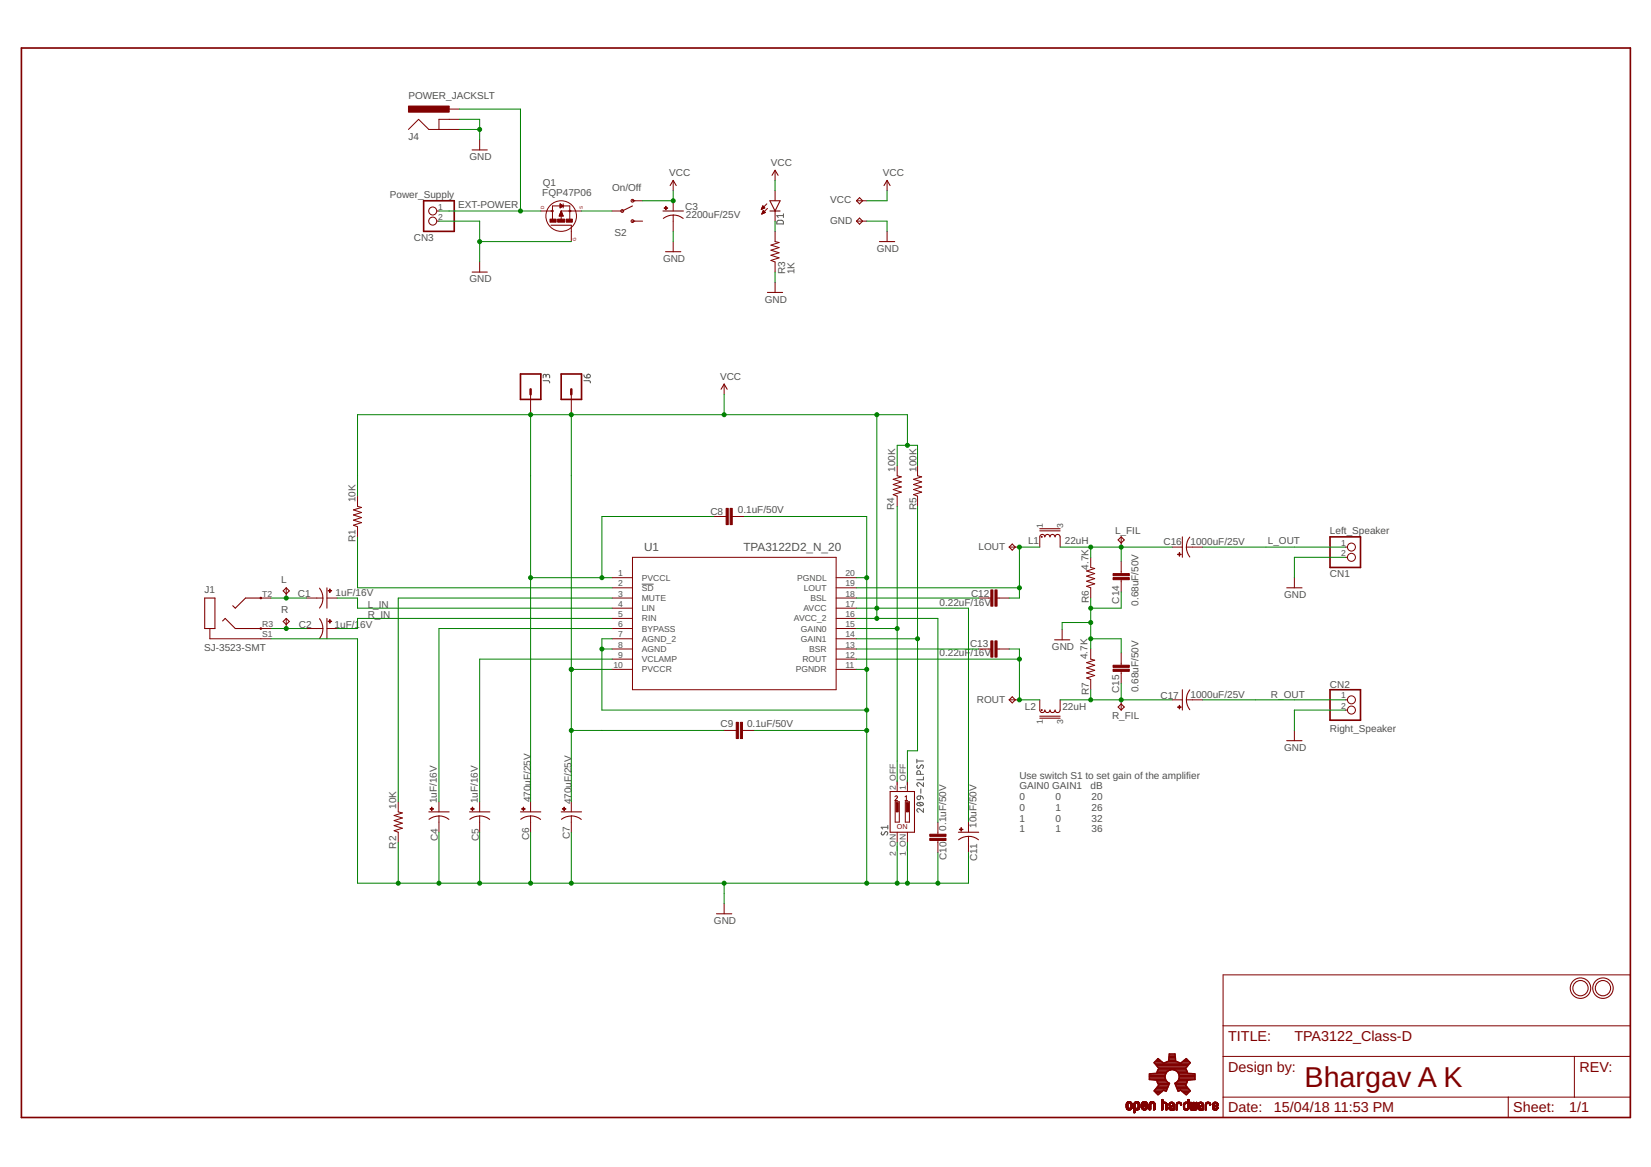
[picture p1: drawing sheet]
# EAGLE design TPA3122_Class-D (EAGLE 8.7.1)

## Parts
C1  1uF/16V  CPOL-USE2.5-5  [E2,5-5]
C2  1uF/16V  CPOL-USE2.5-5  [E2,5-5]
C3  2200uF/25V  CPOL-USE5-13  [E5-13]
C4  1uF/16V  CPOL-USE2.5-5  [E2,5-5]
C5  1uF/16V  CPOL-USE2.5-5  [E2,5-5]
C6  470uF/25V  CPOL-USE5-10.5  [E5-10,5]
C7  470uF/25V  CPOL-USE5-10.5  [E5-10,5]
C8  0.1uF/50V  C-EU050-024X044  [C050-024X044]
C9  0.1uF/50V  C-EU050-024X044  [C050-024X044]
C10  0.1uF/50V  C-EU050-024X044  [C050-024X044]
C11  10uF/50V  CPOL-USE2.5-5  [E2,5-5]
C12  0.22uF/16V  C-EU050-024X044  [C050-024X044]
C13  0.22uF/16V  C-EU050-024X044  [C050-024X044]
C14  0.68uF/50V  C-EU050-024X044  [C050-024X044]
C15  0.68uF/50V  C-EU050-024X044  [C050-024X044]
C16  1000uF/25V  CPOL-USE5-10.5  [E5-10,5]
C17  1000uF/25V  CPOL-USE5-10.5  [E5-10,5]
CN1  Left_Speaker  JST_2PIN-THM  [JST-PH-2-THM]
CN2  Right_Speaker  JST_2PIN-THM  [JST-PH-2-THM]
CN3  Power_Supply  JST_2PIN-THM  [JST-PH-2-THM]
D1  LED3MM  [LED_3MM]
GND  TPB2,54  [B2,54]
J1  SJ-3523-SMT  [SJ-3523-SMT]
J3  CONN_01  [1X01]
J4  POWER_JACKSLT  [POWER_JACK_SLOT]
J6  CONN_01  [1X01]
L  TPB2,54  [B2,54]
L1  22uH  MURATA_1200RS  [MURATA_1200RS]
L2  22uH  MURATA_1200RS  [MURATA_1200RS]
L_FIL  TPB2,54  [B2,54]
LOGO1  OSHW-LOGOM  [OSHW-LOGO-M]
LOUT  TPB2,54  [B2,54]
Q1  FQP47P06  [TO220]
R  TPB2,54  [B2,54]
R1  10K  R-US_0309/10  [0309/10]
R2  10K  R-US_0309/10  [0309/10]
R3  1K  R-US_0309/10  [0309/10]
R4  100K  R-US_0309/10  [0309/10]
R5  100K  R-US_0309/10  [0309/10]
R6  4.7K  R-US_0309/10  [0309/10]
R7  4.7K  R-US_0309/10  [0309/10]
R_FIL  TPB2,54  [B2,54]
ROUT  TPB2,54  [B2,54]
S1  209-2LPST  [209-2LPST]
S2  SWITCH-SPDTPTH  [SWITCH-SPDT]
U1  TPA3122D2_N_20  [N20]
U$2  MOUNTINGHOLE2.5_THICK  [MOUNTINGHOLE_2.5_PLATED_THICK]
U$3  MOUNTINGHOLE2.5_THICK  [MOUNTINGHOLE_2.5_PLATED_THICK]
VCC  TPB2,54  [B2,54]

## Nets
BSL: C12.1 U1.18(BSL)
BSR: C13.1 U1.13(BSR)
BYPASS: C4.+ U1.6(BYPASS)
EXT-POWER: CN3.1(1_VCC) J4.PWR Q1.D
GAIN0: R4.1 S1.2_OFF U1.15(GAIN0)
GAIN1: R5.1 S1.1_OFF U1.14(GAIN1)
GND: C3.- C4.- C5.- C6.- C7.- C8.2 C9.2 C10.2 C11.- C14.2 C15.1 CN1.2(2_GND) CN2.2(2_GND) CN3.2(2_GND) GND.TP J1.S1 J4.GND@1(GNDBREAK) J4.GND@2(GND) Q1.G R2.1 R3.1 R6.1 R7.2 S1.1_ON S1.2_ON U1.7(AGND_2) U1.8(AGND) U1.11(PGNDR) U1.20(PGNDL)
L_FILTERED: C14.1 C16.+ L1.3 L_FIL.TP R6.2
L_IN: C1.+ U1.4(LIN)
L_OUT: C16.- CN1.1(1_VCC)
LED_K: D1.K(C) R3.2
LEFT: C1.- J1.T2 L.TP
LOUT: C12.2 L1.1 LOUT.TP U1.19(LOUT)
MUTE: R2.2 U1.3(MUTE)
PMOS_VOLTAGE_SRC: Q1.S S2.2(P)
R_FILTERED: C15.2 C17.+ L2.3 R7.1 R_FIL.TP
R_IN: C2.+ U1.5(RIN)
R_OUT: C17.- CN2.1(1_VCC)
RIGHT: C2.- J1.R3 R.TP
ROUT: C13.2 L2.1 ROUT.TP U1.12(ROUT)
SD: R1.1 U1.2(!SD)
VCC: C3.+ C6.+ C7.+ C8.1 C9.1 C10.1 C11.+ D1.A J3.1 J6.1 R1.2 R4.2 R5.2 S2.1(O) U1.1(PVCCL) U1.10(PVCCR) U1.16(AVCC_2) U1.17(AVCC) VCC.TP
VCLAMP: C5.+ U1.9(VCLAMP)
Unconnected: S2.3(S)

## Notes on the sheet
- On/Off
- Use switch S1 to set gain of the amplifier
  GAIN0 GAIN1   dB
  0           0           20
  0           1           26
  1           0           32
  1           1           36
- Bhargav A K

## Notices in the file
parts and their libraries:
SparkFun-LED: Licensing: Creative Commons ShareAlike 4.0 International - https://creativecommons.org/licenses/by-sa/4.0
SparkFun-Aesthetics: Licensing: CC v3.0 Share-Alike You are welcome to use this library for commercial purposes.
